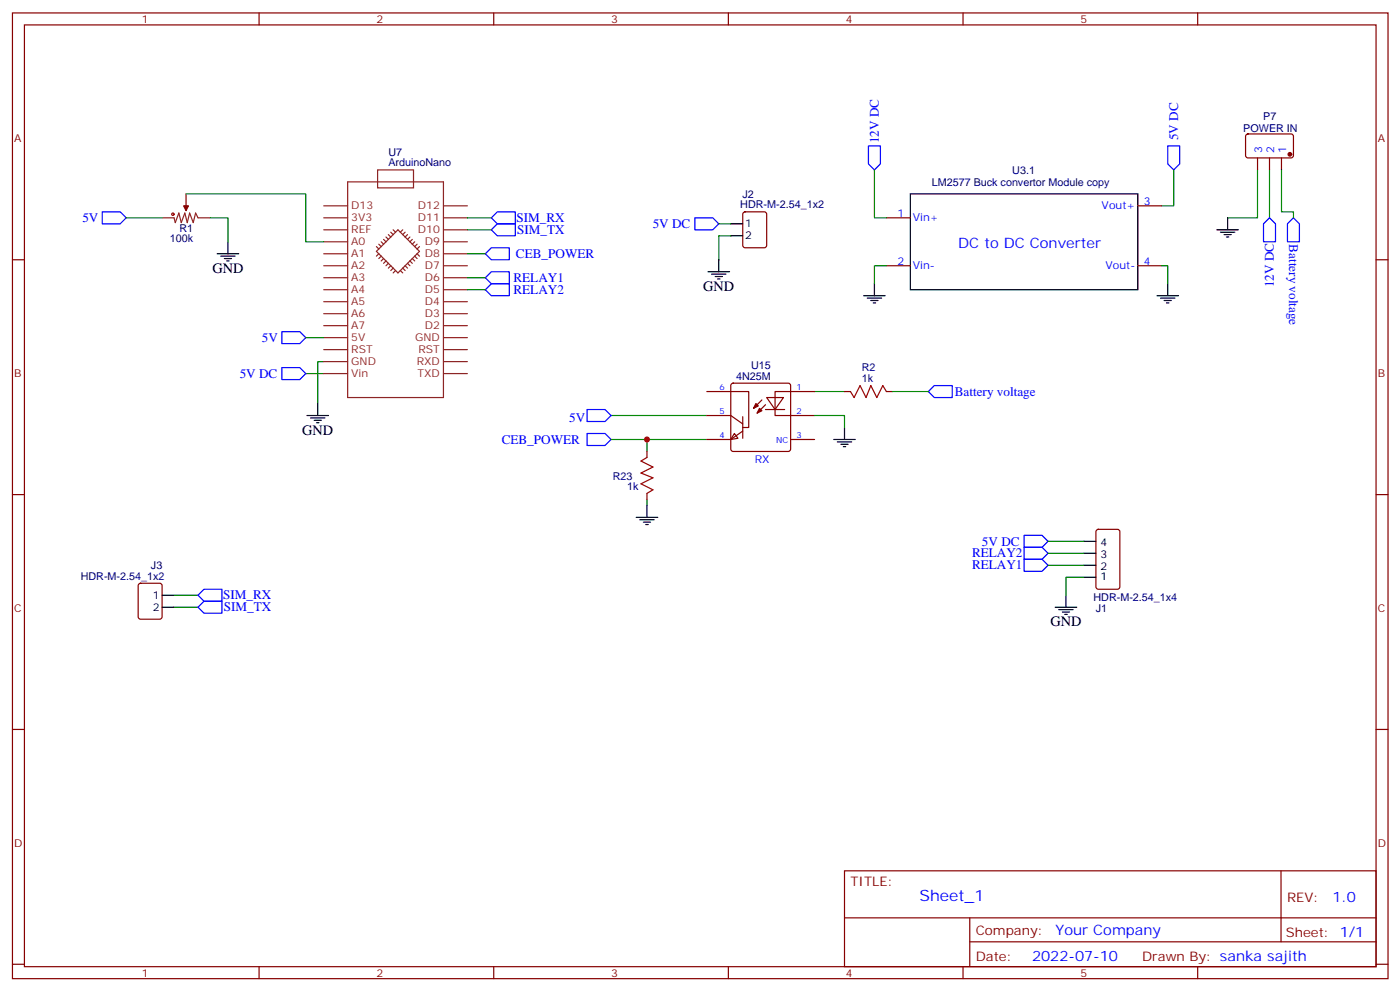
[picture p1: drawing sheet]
<svg xmlns="http://www.w3.org/2000/svg" width="413mm" height="292mm" viewBox="0 0 413 292" stroke-linecap="round" stroke-linejoin="round" font-family="sans-serif">
<g fill="none" stroke="#870000" stroke-width=".35">
<path d="M3.7 3.8h405.3v284.3h-405.3zM7.2 7.3h398.3v277.3h-398.3zM76.3 3.8v3.5M145.5 3.8v3.5M214.6 3.8v3.5M283.8 3.8v3.5M352.9 3.8v3.5M367.3 39.6l.4-.2 13 .1 .4 .6v6l-.7 .4-12.9-.1-.5-.6v-5.7zM54.8 57.1v3.5M370.6 46.5v3.5M374.1 46.5v3.5M377.6 46.5v3.5"/>
<path d="M3.7 76.5h3.5M219.1 62.6l.5-.2h5.6l.7 .4v9.4l-.4 .7-5.9 .1-.7-.5v-9.4zM261.2 64.1h7.1M261.2 78.2h7.1M335.3 78.2h7M335.3 60.6h7M405.5 76.5h3.5M208.3 115.3h12.3v10.6h-1.7M215.6 113l.4-.2h16.3l.5 .2 .2 .5v18.7l-.3 .5-.4 .2h-16.3l-.5-.2-.2-.5v-18.7zM224.5 117.8l-2.5 2.4M225.6 119.2l-2.5 2.4M225.9 117.1h5l-2.5 3.5z"/>
<path d="M240 115.3h-11.6v7h11.6M248.8 115.3h1.8M261.2 115.3h1.8M190.6 132.9v1.8M208.3 122.3h7l3.6 2.5M216.4 127.6l1.1 1.4-2.2 .4zM218.9 126.9l-3.6 2.5h-7M218.9 122.7v6.3M225.6 120.6h5.6M233 129.4h7M3.7 145.6h3.5M190.6 145.3v1.7"/>
<path d="M323.2 156.1l.4-.2h5.7l.6 .4 .1 16.5-.5 .6-5.9 .1-.6-.5-.1-16.4zM405.5 145.6h3.5M40.9 171.9l.5-.2h5.7l.6 .5 .1 9.4-.5 .7h-5.9l-.6-.4-.1-9.5zM3.7 214.8h3.5M405.5 214.8h3.5M248.8 256.4h156.7v28.2h-156.7zM377.5 256.4v20.9M248.9 270.2h156.5M285.8 277.3h119.6M285.8 270.2v14.2M3.7 283.9h3.5M76.3 284.6v3.5"/>
<path d="M145.5 284.6v3.5M214.6 284.6v3.5M283.8 284.6v3.5M352.9 284.6v3.5M405.5 283.9h3.5"/>
</g>
<g fill="none" stroke="#008700" stroke-width=".35">
<path d="M54.8 57.1h35.3v14.1h5.3M257.7 50v14.1h3.5M345.9 50v10.6h-3.6M370.6 50v14.1h-8.9M374.1 50v14.1M377.6 50v12.4h3.5v1.7M37.2 64.1h10.6M61.9 64.1h5.3v7.1M137.7 67.7h7.1M137.7 64.1h7.1M137.7 74.7h5.3M211.8 65.9h3.5"/>
<path d="M215.3 69.4h-3.5v7.1M261.2 78.2h-3.5v5.3M342.3 78.2h1.8v5.3M90.1 99.4h5.3M137.7 85.3h5.3M137.7 81.8h5.3M90.1 110h5.3M95.4 106.5h-1.8v12.3M240 115.3h8.8M263 115.3h10.5M180.1 122.3h28.2M180.1 129.4h28.2"/>
<path d="M190.6 129.4v3.5M240 122.3h8.8v3.6M190.6 147v1.8M308.8 159.4h10.6M51.3 178.8h7M51.3 175.3h7M308.8 162.9h10.6M308.8 166.4h10.6M319.4 170h-5.3v5.3"/>
</g>
<g fill="none" stroke="#000" stroke-width=".35">
<path d="M268.3 57.1h67v28.2h-67zM64 74.7h6.3M65.1 75.4h4.2M66.1 76.1h2.1M66.8 76.8h.7M67.2 71.2v3.5M211.8 76.5v3.5M215.3 65.9h3.6M215.3 69.4h3.6M358.6 67.7h6.3M359.6 68.4h4.3M360.7 69.1h2.1"/>
<path d="M361.4 69.8h.7M361.7 64.1v3.6M208.6 80h6.4M209.7 80.7h4.2M210.7 81.4h2.2M211.5 82.1h.7M254.5 87.1h6.3M255.6 87.8h4.2M256.6 88.5h2.1M257.3 89.2h.7M257.7 83.5v3.6M340.9 87.1h6.4"/>
<path d="M342 87.8h4.2M343 88.5h2.2M343.7 89.2h.8M344.1 83.5v3.6M93.6 118.8v3.5M90.5 122.3h6.3M91.5 123h4.2M92.6 123.8h2.1M93.3 124.5h.7M245.7 129.4h6.3M246.7 130.1h4.3M247.8 130.8h2.1"/>
<path d="M248.5 131.5h.7M248.8 125.9v3.5M187.5 152.3h6.3M188.5 153h4.3M189.6 153.7h2.1M190.3 154.4h.7M190.6 148.8v3.5M319.4 159.4h3.5M47.8 175.3h3.5M47.8 178.8h3.5M310.9 178.8h6.4M312 179.5h4.2"/>
<path d="M314.1 175.3v3.5M319.4 170h3.5M319.4 166.4h3.5M319.4 162.9h3.5M313.1 180.2h2.1M313.8 180.9h.7"/>
</g>
<g fill="none" stroke="#8c2424" stroke-width=".35">
<path d="M102.4 53.6h28.3v63.5h-28.3zM111.3 50h10.5v5.3h-10.5zM47.8 64.1h3.5l.3 1.4 1.1-2.8 .7 2.8 1.1-2.8 .7 2.8 .7-2.8 1 2.8 .7-2.8 .7 1.4h3.6M54.8 60.6v1.4M95.4 64.1h7M95.4 67.7h7M95.4 71.2h7M95.4 74.7h7M95.4 78.2h7M95.4 60.6h7M110.9 74l6.4-6.3 6.3 6.3-6.3 6.4zM110.9 72.6l.7 .7"/>
<path d="M111.6 71.9l.7 .7M111.6 74.7l-.7 .7M112.3 71.2l.7 .7M112.3 75.4l-.7 .7M113 70.5l.7 .7M113 76.1l-.7 .7M113.7 69.8l.7 .7M113.7 76.8l-.7 .7M114.4 69.1l.7 .7M114.4 77.5l-.7 .7M115.1 68.4l.8 .7M115.1 78.2l-.7 .8"/>
<path d="M115.9 67.7l.7 .7M115.9 79l-.8 .7M116.6 79.7l-.7 .7M118 79.7l.7 .7M118.7 79l.7 .7M118.7 67.7l-.7 .7M119.4 78.2l.7 .8M119.4 68.4l-.7 .7M120.1 77.5l.7 .7M120.1 69.1l-.7 .7M120.8 76.8l.7 .7M120.8 69.8l-.7 .7"/>
<path d="M121.5 76.1l.7 .7M121.5 70.5l-.7 .7M122.2 71.2l-.7 .7M122.2 75.4l.7 .7M122.9 74.7l.7 .7M122.9 71.9l-.7 .7M123.6 72.6l-.7 .7M130.7 64.1h7M130.7 67.7h7M130.7 71.2h7M130.7 74.7h7M130.7 78.2h7"/>
<path d="M130.7 60.6h7M95.4 81.8h7M95.4 85.3h7M95.4 88.8h7M95.4 92.4h7M95.4 95.9h7M95.4 99.4h7M130.7 81.8h7M130.7 85.3h7M130.7 88.8h7M130.7 92.4h7M130.7 95.9h7"/>
<path d="M130.7 99.4h7M95.4 102.9h7M95.4 106.5h7M95.4 110h7M130.7 102.9h7M130.7 106.5h7M130.7 110h7"/>
</g>
<g fill="none" stroke="#00f" stroke-width=".35">
<path d="M255.9 43h3.5v5.3l-1.7 1.7-1.8-1.7zM344.1 43h3.5v5.3l-1.7 1.7-1.8-1.7zM30.1 62.4h5.3l1.8 1.7-1.8 1.8h-5.3zM143 74.7l1.8-1.7h5.3v3.5h-5.3zM144.8 67.7l1.7-1.8h5.3v3.5h-5.3zM144.8 64.1l1.7-1.7h5.3v3.5h-5.3zM204.8 64.1h5.2l1.8 1.8-1.8 1.8h-5.2zM372.3 65.9l1.8-1.8 1.7 1.8v5.3h-3.5zM381.1 64.1l1.8 1.8v5.3h-3.5v-5.3zM83 97.6h5.3l1.8 1.8-1.8 1.8h-5.3zM143 85.3l1.8-1.8h5.3v3.6h-5.3zM143 81.8l1.8-1.8h5.3v3.5h-5.3z"/>
<path d="M83 108.2h5.3l1.8 1.8-1.8 1.8h-5.3zM273.5 115.3l1.8-1.8h5.3v3.6h-5.3zM173 120.6h5.3l1.8 1.7-1.8 1.8h-5.3zM173 127.6h5.3l1.8 1.8-1.8 1.8h-5.3zM301.8 157.6h5.3l1.7 1.8-1.7 1.7h-5.3zM60.1 177h5.3v3.6h-5.3l-1.8-1.8zM60.1 173.5h5.3v3.5h-5.3l-1.8-1.7zM301.8 164.7h5.3l1.7 1.7-1.7 1.8h-5.3zM301.8 161.1h5.3l1.7 1.8-1.7 1.8h-5.3z"/>
</g>
<g fill="#870000" stroke="#870000" stroke-width=".35">
<path d="M223.8 120.2l.7 .7-1.4 .7z"/>
<path d="M222.7 118.8l.7 .7-1.4 .7z"/>
<path d="M54.1 60.6h1.4l-.7 1.4z"/>
<circle cx="380.1" cy="45.4" r=".53"/>
</g>
<g fill="none" stroke="#a10000" stroke-width=".35">
<path d="M250.6 115.3l1.1 1.8 1.7-3.6 1.8 3.6 1.4-3.6 1.8 3.6 1.7-3.6 1.1 1.8M190.6 134.7l-1.7 1 3.5 1.8-3.5 1.8 3.5 1.4-3.5 1.8 3.5 1.7-1.8 1.1"/>
<circle cx="50.9" cy="63.1" r=".35"/>
</g>
<circle cx="190.6" cy="129.4" r=".88" fill="#c00"/>
<text font-size="4.6" fill="#00f" x="270.9" y="265.4">Sheet_1</text>
<g font-size="4.2" fill="#00f">
<text x="282.4" y="73">DC to DC Converter</text>
<text x="392.6" y="265.7">1.0</text>
<text x="311" y="275.2">Your Company</text>
<text x="304.1" y="283">2022-07-10</text>
</g>
<g font-size="4.2">
<text x="62.6" y="80.4">GND</text>
<text x="207.2" y="85.7">GND</text>
<text x="89" y="128">GND</text>
<text x="309.5" y="184.4">GND</text>
</g>
<g font-size="3.9" fill="#00f">
<text x="347.1" y="41.3" transform="rotate(-90 347.1 41.3)">5V DC</text>
<text x="258.9" y="42.2" transform="rotate(-90 258.9 42.2)">12V DC</text>
<text x="24.3" y="65.4">5V</text>
<text x="152.2" y="65.4">SIM_RX</text>
<text x="152.4" y="68.9">SIM_TX</text>
<text x="192.3" y="67.2">5V DC</text>
<text x="379.9" y="72" transform="rotate(90 379.9 72)">Battery voltage</text>
<text x="152" y="76">CEB_POWER</text>
<text x="151.3" y="83">RELAY1</text>
<text x="151.3" y="86.6">RELAY2</text>
<text x="375.3" y="84.5" transform="rotate(-90 375.3 84.5)">12V DC</text>
<text x="77.2" y="100.7">5V</text>
<text x="70.6" y="111.3">5V DC</text>
<text x="281.4" y="116.6">Battery voltage</text>
<text x="167.7" y="124.1">5V</text>
<text x="147.8" y="130.7">CEB_POWER</text>
<text x="289.4" y="160.7">5V DC</text>
<text x="286.4" y="167.6">RELAY1</text>
<text x="286.4" y="164.1">RELAY2</text>
<text x="65.8" y="176.5">SIM_RX</text>
<text x="66" y="180">SIM_TX</text>
</g>
<g font-size="3.9" fill="#800">
<text x="250.6" y="261">TITLE:</text>
<text x="379.2" y="265.7">REV:</text>
<text x="287.5" y="275.2">Company:</text>
<text x="378.9" y="275.8">Sheet: 1/1</text>
<text x="287.5" y="282.9">Date:</text>
<text x="336.6" y="282.9">Drawn By: sanka sajith</text>
</g>
<g font-size="3.2" fill="#800">
<text x="41.8" y="6.8">1</text>
<text x="110.9" y="6.8">2</text>
<text x="180.1" y="6.8">3</text>
<text x="249.2" y="6.8">4</text>
<text x="318.3" y="6.8">5</text>
<text x="4.2" y="41.9">A</text>
<text x="406" y="41.9">A</text>
<text x="4.2" y="111.1">B</text>
<text x="406" y="111.1">B</text>
<text x="4.2" y="180.2">C</text>
<text x="406" y="180.2">C</text>
<text x="4.2" y="249.3">D</text>
<text x="406" y="249.3">D</text>
<text x="41.8" y="287.6">1</text>
<text x="110.9" y="287.6">2</text>
<text x="180.1" y="287.6">3</text>
<text x="249.2" y="287.6">4</text>
<text x="318.3" y="287.6">5</text>
</g>
<g font-size="3.2" fill="#000080">
<text x="372.2" y="35.2">P7</text>
<text x="366.4" y="38.8">POWER IN</text>
<text x="114.5" y="45.8">U7</text>
<text x="114.5" y="49">ArduinoNano</text>
<text x="298.3" y="51.2">U3.1</text>
<text x="218.8" y="58.2">J2</text>
<text x="274.6" y="54.7">LM2577 Buck convertor Module copy</text>
<text x="218.1" y="61.3">HDR-M-2.54_1x2</text>
<text x="50.1" y="71.3">100k</text>
<text x="52.9" y="68.4">R1</text>
<text x="216.9" y="111.8">4N25M</text>
<text x="221.4" y="108.6">U15</text>
<text x="254" y="109.3">R2</text>
<text x="254" y="112.5">1k</text>
<text x="180.6" y="141.4">R23</text>
<text x="184.8" y="144.3">1k</text>
<text x="44.5" y="167.6">J3</text>
<text x="23.8" y="170.7">HDR-M-2.54_1x2</text>
<text x="322.2" y="177">HDR-M-2.54_1x4</text>
<text x="322.9" y="180.1">J1</text>
</g>
<g font-size="3.2" fill="#00f">
<text x="372" y="45.2" transform="rotate(-90 372 45.2)">3</text>
<text x="375.5" y="45.2" transform="rotate(-90 375.5 45.2)">2</text>
<text x="379" y="45.2" transform="rotate(-90 379 45.2)">1</text>
<text x="264.5" y="63.8">1</text>
<text x="269" y="65.2">Vin+</text>
<text x="324.6" y="61.7">Vout+</text>
<text x="337" y="60.3">3</text>
<text x="264.5" y="77.9">2</text>
<text x="337" y="77.9">4</text>
<text x="269" y="79.3">Vin-</text>
<text x="325.8" y="79.3">Vout-</text>
<text x="222.4" y="136.5">RX</text>
</g>
<g font-size="3.2" fill="#8d2323">
<text x="103.5" y="65.2">3V3</text>
<text x="103.5" y="61.7">D13</text>
<text x="123.1" y="65.2">D11</text>
<text x="123.1" y="61.7">D12</text>
<text x="103.5" y="68.7">REF</text>
<text x="123.1" y="68.7">D10</text>
<text x="103.5" y="75.8">A1</text>
<text x="103.5" y="72.2">A0</text>
<text x="125.1" y="72.2">D9</text>
<text x="125.1" y="75.8">D8</text>
<text x="103.5" y="82.8">A3</text>
<text x="103.5" y="79.3">A2</text>
<text x="125.1" y="79.3">D7</text>
<text x="125.1" y="82.8">D6</text>
<text x="103.5" y="89.9">A5</text>
<text x="103.5" y="86.4">A4</text>
<text x="125.1" y="86.4">D5</text>
<text x="125.1" y="89.9">D4</text>
<text x="103.5" y="93.4">A6</text>
<text x="125.1" y="93.4">D3</text>
<text x="103.5" y="100.5">5V</text>
<text x="103.5" y="96.9">A7</text>
<text x="122.3" y="100.5">GND</text>
<text x="125.1" y="96.9">D2</text>
<text x="103.5" y="107.5">GND</text>
<text x="103.5" y="104">RST</text>
<text x="122.8" y="107.5">RXD</text>
<text x="123.3" y="104">RST</text>
<text x="103.5" y="111.1">Vin</text>
<text x="123" y="111.1">TXD</text>
</g>
<g font-size="3.2">
<text x="219.6" y="67">1</text>
<text x="219.6" y="70.5">2</text>
<text x="324.2" y="160.8">4</text>
<text x="324.2" y="167.9">2</text>
<text x="324.2" y="164.3">3</text>
<text x="324.2" y="170.7">1</text>
<text x="45" y="176.3">1</text>
<text x="45" y="179.8">2</text>
</g>
<g font-size="2.5" fill="#00f">
<text x="212" y="114.9">6</text>
<text x="234.7" y="114.9">1</text>
<text x="212" y="122">5</text>
<text x="234.7" y="122">2</text>
<text x="212" y="129">4</text>
<text x="228.7" y="130.5">NC</text>
<text x="234.7" y="129">3</text>
</g>
</svg>
